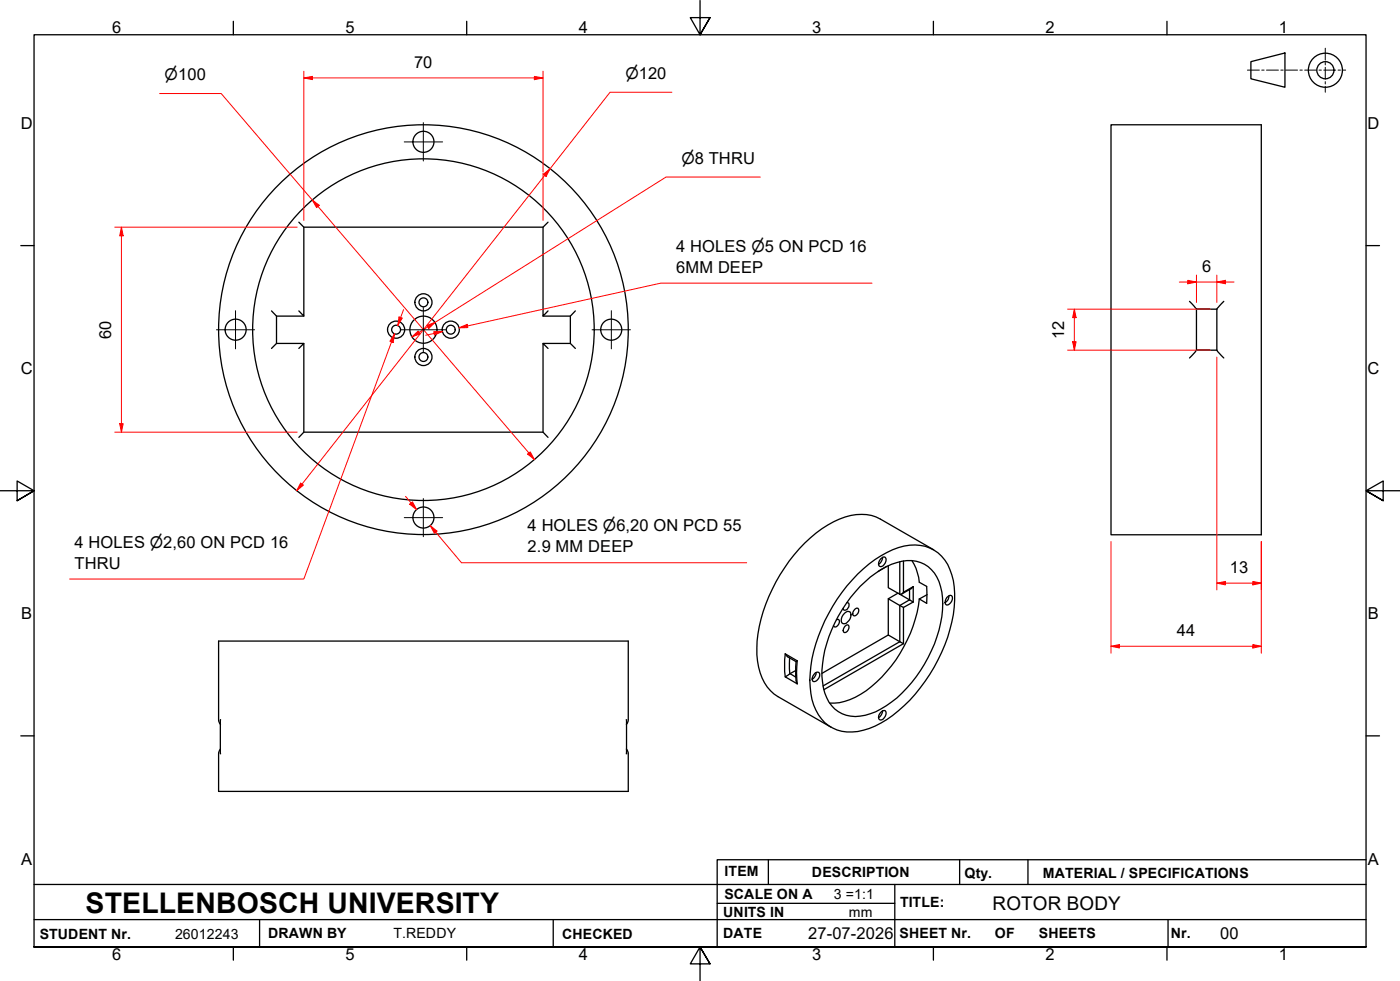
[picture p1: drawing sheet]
<svg xmlns="http://www.w3.org/2000/svg" width="410mm" height="287mm" viewBox="0 0 410 287" stroke-linecap="round" stroke-linejoin="round" font-family="sans-serif">
<!-- layer: Visible Edges(ISO) -->
<g fill="none" stroke="#000" stroke-width=".38">
<path d="M325.3 36.5h44v120h-44zM87.5 65l1.5 1.5h70M89 66.5v26l-1.5-1.5M160.5 65l-1.5 1.5v26l1.5-1.5M79.5 91l1.5 1.5h8M81 92.5v8l-1.5 1.5M159 92.5h8M168.5 91l-1.5 1.5v8M348.3 88.2l2 2.3M350.3 90.5v12M350.3 90.5h6M356.3 90.5v12"/>
<path d="M358.3 88.2l-2 2.3M81 100.5h8l-1.5 1.5M89 100.5v26l-1.5 1.5M159 100.5h8l1.5 1.5M160.5 102l-1.5-1.5v26M350.3 102.5l-2 2.3M350.3 102.5h6M356.3 102.5l2 2.3M89 126.5h70l1.5 1.5M247.3 179.5a1.04 1.04 0 0 1 1.5-.4 1.04 1.04 0 0 1 .3 1.4l-.5 1.1a1.46 1.46 0 0 1-2 .8 2.39 2.39 0 0 1 .7-2.9zM248 176.4h.2a1.29 1.29 0 0 1 .2 1.5 1.29 1.29 0 0 1-1.3 .7l-.2-.5M250.3 178.4l.6-.4 .3 .1a1.43 1.43 0 0 1-1.3 2.1 1.25 1.25 0 0 1 .4-1.8z"/>
<path d="M251.1 168a30 30 0 0 1 13.6-8.2 11.3 11.3 0 0 1 14 8.5 32.9 32.9 0 0 1-2 20.4 47 47 0 0 1-18.8 23 15.8 15.8 0 0 1-12.8 2 12.4 12.4 0 0 1-7.7-10.7 37.3 37.3 0 0 1 4.1-21.2l1.1-2.2a48.6 48.6 0 0 1 8.5-11.6zM251.8 171.7a23.5 23.5 0 0 1 13.8-7.6 9.3 9.3 0 0 1 9.8 7.6 28.4 28.4 0 0 1-2.7 18.8 36.6 36.6 0 0 1-16.3 17.9 11.2 11.2 0 0 1-11-.1 12.5 12.5 0 0 1-4.7-10.3 39.2 39.2 0 0 1 11.1-26.3zM257.8 163.7a.91 .91 0 0 1 1.6-.2 1.84 1.84 0 0 1-1.9 2.2 1.55 1.55 0 0 1 .3-2zM258.4 163.1l-.5 1.4-.7 .7M259.6 165.8l-2.5 1.5M260.1 165.6v6.4l3.4 1.9M263 173.6l-2.9 1.7M263.5 173.9l3.9 2.3M264.5 173.4l-.5 .5h-.5M264.5 177.8l-4.4-2.5v10.6M267 164.1a13.3 13.3 0 0 1 2.2 6.3l2.1 1.3v4.9l-2.1-1.3M267.4 171.7l-.6 .6-2.8 1.6"/>
<path d="M269.2 175.3a39.6 39.6 0 0 1-17.2 27.9 15.8 15.8 0 0 1-9 2.6M271.5 174.1l-2.3 1.2M273.4 160.9l-15.6-8.9a14.2 14.2 0 0 0-13.7 .7 43.8 43.8 0 0 0-19 21.9 35 35 0 0 0-3 20.7 12.9 12.9 0 0 0 5.7 8.6l15.5 9M277.2 174.9a.95 .95 0 0 1 1.6-.3 2.1 2.1 0 0 1-1.6 2.5l-.2-.1a1.61 1.61 0 0 1 .2-2.1zM277.9 174.4a2.32 2.32 0 0 1-1.2 2M229.9 191.4l.8 .9 2.4 1.4M233 196.3l-3.1 1.8M233.1 193.7l-.1 2.8a6.2 6.2 0 0 0 .4 3.7M233.4 193.4l-.3 .3M238.7 197a.75 .75 0 0 1 .8-.2 .75 .75 0 0 1 .5 .7 1.95 1.95 0 0 1-1.9 2 1.94 1.94 0 0 1 .6-2.5zM239 196.9l-.5 1.3-.7 .6M244.9 181.4l.6-.1a1.44 1.44 0 0 1-1.1 2.2l-.4-.4"/>
<path d="M247.4 183.3l.4-.3h.5a1.43 1.43 0 0 1-1.2 2.1 1.23 1.23 0 0 1 .3-1.8zM264.5 188.4l-4.4-2.5-19.4 11.2M64.6 212.1l-.4-.7-.2-.8v-22.9h120v23l-.6 1.4M64.6 219.3l-.6 1.3M64.6 210.6v10.1M183.4 210.6v10.1M183.4 219.3l.6 1.3M257.8 208.6a.95 .95 0 0 1 1.6-.2 1.84 1.84 0 0 1-1.9 2.2 1.48 1.48 0 0 1 .3-2zM258.4 208l-.5 1.4-.7 .7M64 220.7v11h120v-11"/>
<circle cx="124" cy="41.5" r="3.1"/>
<circle cx="69" cy="96.5" r="3.1"/>
<circle cx="116" cy="96.5" r="1.3"/>
<circle cx="116" cy="96.5" r="2.51"/>
<circle cx="124" cy="96.5" r="50"/>
<circle cx="124" cy="96.5" r="4"/>
<circle cx="124" cy="88.5" r="1.3"/>
<circle cx="124" cy="88.5" r="2.51"/>
<circle cx="124" cy="96.5" r="60"/>
<circle cx="132" cy="96.5" r="1.3"/>
<circle cx="132" cy="96.5" r="2.51"/>
<circle cx="179" cy="96.5" r="3.1"/>
<circle cx="124" cy="104.5" r="1.3"/>
<circle cx="124" cy="104.5" r="2.51"/>
<circle cx="124" cy="151.5" r="3.1"/>
</g>
<!-- layer: Visible Tangent Edges(ISO) -->
<path d="M263.5 164.4v9.5M264.5 164.2v9.2l2.9-1.7v4.5l-2.9 1.6v10.6l-23.3 13.5M266.3 172.5v3.1l-2.8 1.6v10.6l-22.5 13M229.9 191.4l3.5 2-.2 3.5 .2 3.3-3.5-2.1-.2-1.6zM231.2 192.6l.1 4.6M231.3 197.2l1.7 1" fill="none" stroke="#000" stroke-width=".38"/>
<!-- layer: Border_0 -->
<g fill="none" stroke="#000" stroke-width=".38">
<path d="M68.3 6.2v4M136.7 6.2v4M205 .1v10.1l-2.9-5h5.8l-2.9 5 2.9-5M273.3 6.2v4M341.7 6.2v4M6.1 71.9h3.9M400 71.9h3.9M0 143.7h10l-5-2.9v5.8l5-2.9-5 2.9M410 143.7h-10l5-2.9v5.8l-5-2.9 5 2.9M6.1 215.4h3.9M400 215.4h3.9M10 277.2v-267h390v267h-390h390"/>
<path d="M68.3 277.2v3.9M136.7 277.2v3.9M273.3 277.2v3.9M341.7 277.2v3.9M207.9 282.1l-2.9-4.9 2.9 4.9h-5.8l2.9-4.9v10"/>
</g>
<!-- layer: Sketch Geometry(ISO) -->
<path d="M10 258.9h390M225 251.7v7.2M262 258.9v18.3M281 251.7v7.2M301 251.7v7.2M400 251.7h-190v25.5M10 277.2h390M10 269.2h390M76 269.2v8M162 269.2v8M210 264.4h52M342 269.2v8" fill="none" stroke="#000" stroke-width=".38"/>
<!-- layer: Dimensions(ISO) -->
<path d="M161.1 49.4l-1.6 1.9" fill="none" stroke="#f00" stroke-width=".29"/>
<path d="M159.1 51l2-1.6-1.2 2.2z" fill="#f00"/>
<path d="M159.1 51l2-1.6-1.2 2.2zM88.5 141.7l-1.6 2" fill="none" stroke="#f00" stroke-width=".29"/>
<path d="M88 141.4l.8 .6-1.9 1.7z" fill="#f00"/>
<path d="M196.7 27h-18.1l-17.5 22.4M91.4 58.6l1.7 1.8M159.5 51.3l-71 90.4M88 141.4l.8 .6-1.9 1.7z" fill="none" stroke="#f00" stroke-width=".29"/>
<path d="M91.4 58.6l2.1 1.5-.8 .7z" fill="#f00"/>
<path d="M91.4 58.6l2.1 1.5-.8 .7zM154.9 132.6l1.6 1.9" fill="none" stroke="#f00" stroke-width=".29"/>
<path d="M154.5 132.9l.8-.6 1.2 2.2z" fill="#f00"/>
<path d="M46.7 27.4h18.1l26.6 31.2M93.1 60.4l61.8 72.2M154.5 132.9l.8-.6 1.2 2.2zM126 153.9l1.6 1.9" fill="none" stroke="#f00" stroke-width=".29"/>
<path d="M126 153.9l2 1.6-.8 .6z" fill="#f00"/>
<path d="M120.4 147.3l1.6 1.9M126 153.9l2 1.6-.8 .6z" fill="none" stroke="#f00" stroke-width=".29"/>
<path d="M120 147.6l.8-.7 1.2 2.3z" fill="#f00"/>
<path d="M118.7 145.3l1.7 2M120 147.6l.8-.7 1.2 2.3zM126 153.9l9.1 10.8h83.5M325.3 189.2h2.5" fill="none" stroke="#f00" stroke-width=".29"/>
<path d="M325.3 189.2l2.5-.5v1z" fill="#f00"/>
<path d="M325.3 189.2l2.5-.5v1zM366.8 189.2h2.5" fill="none" stroke="#f00" stroke-width=".29"/>
<path d="M366.8 188.7l2.5 .5-2.5 .5z" fill="#f00"/>
<path d="M314.6 90.5v2.5M325.3 158.5v32.7M369.3 158.5v32.7M327.8 189.2h39M366.8 188.7l2.5 .5-2.5 .5z" fill="none" stroke="#f00" stroke-width=".29"/>
<path d="M314.6 90.5l.5 2.5h-1z" fill="#f00"/>
<path d="M314.6 90.5l.5 2.5h-1zM314.6 100v2.5" fill="none" stroke="#f00" stroke-width=".29"/>
<path d="M314.1 100h1l-.5 2.5z" fill="#f00"/>
<path d="M312.6 90.5h41.7M314.6 93v7M347.8 82.6h2.5M312.6 102.5h41.7M314.1 100h1l-.5 2.5z" fill="none" stroke="#f00" stroke-width=".29"/>
<path d="M347.8 82.1l2.5 .5-2.5 .5z" fill="#f00"/>
<path d="M347.8 82.1l2.5 .5-2.5 .5zM356.3 82.6h2.5" fill="none" stroke="#f00" stroke-width=".29"/>
<path d="M356.3 82.6l2.5-.5v1z" fill="#f00"/>
<path d="M345.3 82.6h2.5M350.3 82.6h6M350.3 80.5v8M356.3 82.6l2.5-.5v1zM356.3 80.5v8M358.8 82.6h2.5M356.3 170.7h2.5" fill="none" stroke="#f00" stroke-width=".29"/>
<path d="M356.3 170.7l2.5-.5v1z" fill="#f00"/>
<path d="M356.3 170.7l2.5-.5v1zM366.8 170.7h2.5" fill="none" stroke="#f00" stroke-width=".29"/>
<path d="M366.8 170.2l2.5 .5-2.5 .5z" fill="#f00"/>
<path d="M127.4 94.4l-2.2 1.3M356.3 104.5v68.2M369.3 158.5v14.2M358.8 170.7h8M366.8 170.2l2.5 .5-2.5 .5z" fill="none" stroke="#f00" stroke-width=".29"/>
<path d="M125 95.3l2.4-.9-1.9 1.8z" fill="#f00"/>
<path d="M122.7 97.3l-2.1 1.3M125 95.3l2.4-.9-1.9 1.8z" fill="none" stroke="#f00" stroke-width=".29"/>
<path d="M120.6 98.6l1.8-1.7 .6 .8z" fill="#f00"/>
<path d="M222.6 51.8h-27.6l-67.6 42.6M120.6 98.6l1.8-1.7 .6 .8zM125.2 95.7l-2.5 1.6M136.8 95.5l-2.4 .5" fill="none" stroke="#f00" stroke-width=".29"/>
<path d="M134.4 96l2.4-1.1 .2 1z" fill="#f00"/>
<path d="M129.5 97l-2.4 .6M134.4 96l2.4-1.1 .2 1z" fill="none" stroke="#f00" stroke-width=".29"/>
<path d="M127 97.1l2.5-.1-2.3 1.1z" fill="#f00"/>
<path d="M115.5 97.7l-.8 2.4M127 97.1l2.5-.1-2.3 1.1zM127.1 97.6l-2.4 .5M255.3 82.9h-61.8l-59.1 13.1" fill="none" stroke="#f00" stroke-width=".29"/>
<path d="M115.5 97.7l-.4 2.6-.9-.4z" fill="#f00"/>
<path d="M115.5 97.7l-.4 2.6-.9-.4zM117.3 93l-.8 2.3" fill="none" stroke="#f00" stroke-width=".29"/>
<path d="M116.8 92.8l1 .3-1.3 2.2z" fill="#f00"/>
<path d="M35.6 66.5v2.5M115.5 97.7l-26.5 71.8h-68.6M116.8 92.8l1 .3-1.3 2.2zM118.2 90.6l-.9 2.4" fill="none" stroke="#f00" stroke-width=".29"/>
<path d="M35.6 66.5l.5 2.5h-1z" fill="#f00"/>
<path d="M35.6 66.5l.5 2.5h-1zM35.6 124v2.5" fill="none" stroke="#f00" stroke-width=".29"/>
<path d="M35.1 124h1l-.5 2.5z" fill="#f00"/>
<path d="M89 22.8h2.5M33.6 66.5h53.4M35.6 69v55M33.6 126.5h53.4M35.1 124h1l-.5 2.5z" fill="none" stroke="#f00" stroke-width=".29"/>
<!-- layer: Center Mark(ISO) -->
<path d="M124 35.9v11.2M118.4 41.5h11.2M63.4 96.5h11.1M69 90.9v11.2M117.5 96.5h13M124 90v13M173.4 96.5h11.2M179 90.9v11.2M118.4 151.5h11.2M124 145.9v11.2" fill="none" stroke="#000" stroke-width=".29"/>
<!-- layer: Dimensions(ISO) -->
<path d="M89 22.8l2.5-.4v.9z" fill="#f00"/>
<path d="M89 22.8l2.5-.4v.9zM156.5 22.8h2.5" fill="none" stroke="#f00" stroke-width=".29"/>
<path d="M156.5 22.4l2.5 .4-2.5 .5z" fill="#f00"/>
<path d="M89 20.8v43.7M91.5 22.8h65M156.5 22.4l2.5 .4-2.5 .5zM159 20.8v29.6M159 50.8v13.7" fill="none" stroke="#f00" stroke-width=".29"/>
<!-- layer: Sketch Geometry(ISO) -->
<g fill="none" stroke="#000" stroke-width=".29">
<path d="M388 14.1v3.5M388 18.3v.7M388 19.7v3.5M365.3 20.5h3.4M369.4 20.5h.7M370.8 20.5h3.5M375 20.5h.7M376.4 20.5h3.5M380.6 20.5h.7M382 20.5h3.5M386.2 20.5h.7M387.6 20.5h3.5"/>
<path d="M388 23.9v.7M388 25.3v1.7M391.8 20.5h.7M393.2 20.5h.8"/>
</g>
<g fill="none" stroke="#000" stroke-width=".38">
<path d="M366.3 18l9.9-2.5v10l-9.9-2.4z"/>
<circle cx="388.1" cy="20.6" r="5"/>
<circle cx="388.1" cy="20.6" r="2.51"/>
</g>
<text font-size="8.3" x="25.1" y="267.2">STELLENBOSCH UNIVERSITY</text>
<text font-size="5.5" x="290.6" y="266.3">ROTOR BODY</text>
<g font-size="4.8">
<text x="32.8" y="9.7">6</text>
<text x="101.2" y="9.7">5</text>
<text x="169.5" y="9.7">4</text>
<text x="237.8" y="9.7">3</text>
<text x="306.1" y="9.7">2</text>
<text x="374.5" y="9.7">1</text>
<text x="121.3" y="19.8">70</text>
<text x="6.1" y="37.8">D</text>
<text x="400.4" y="37.8">D</text>
<text x="198" y="73.7">4 HOLES ⌀5 ON PCD 16</text>
<text x="198" y="79.8">6MM DEEP</text>
<text x="352" y="79.5">6</text>
<text x="32.5" y="99.3" transform="rotate(-90 32.5 99.3)">60</text>
<text x="311.6" y="99.3" transform="rotate(-90 311.6 99.3)">12</text>
<text x="6.1" y="109.6">C</text>
<text x="400.4" y="109.6">C</text>
<text x="154.5" y="155.5">4 HOLES ⌀6,20 ON PCD 55</text>
<text x="21.8" y="160.3">4 HOLES ⌀2,60 ON PCD 16</text>
<text x="154.5" y="161.7">2.9 MM DEEP</text>
<text x="21.8" y="166.4">THRU</text>
<text x="360.1" y="167.7">13</text>
<text x="6.2" y="181.3">B</text>
<text x="400.5" y="181.3">B</text>
<text x="344.6" y="186.2">44</text>
<text x="6.2" y="253.1">A</text>
<text x="400.5" y="253.1">A</text>
<text x="236.6" y="275">27-07-2026</text>
<text x="357.3" y="275">00</text>
<text x="32.8" y="281.1">6</text>
<text x="101.2" y="281.1">5</text>
<text x="169.5" y="281.1">4</text>
<text x="237.8" y="281.1">3</text>
<text x="306.1" y="281.1">2</text>
<text x="374.5" y="281.1">1</text>
</g>
<g font-size="4.6">
<text x="48.2" y="23.5">⌀100</text>
<text x="183.1" y="23.1">⌀120</text>
<text x="199.5" y="48">⌀8 THRU</text>
</g>
<g font-size="4.1">
<text x="212.2" y="256.5">ITEM</text>
<text x="237.7" y="256.7">DESCRIPTION</text>
<text x="282.4" y="256.9">Qty.</text>
<text x="305.4" y="256.9">MATERIAL / SPECIFICATIONS</text>
<text x="212.1" y="263">SCALE ON A</text>
<text x="244.2" y="263.2">3 =1:1</text>
<text x="211.8" y="268.4">UNITS IN</text>
<text x="248.5" y="268.4">mm</text>
<text x="263.5" y="265.6">TITLE:</text>
<text x="11.6" y="274.8">STUDENT Nr.</text>
<text x="51.2" y="275">26012243</text>
<text x="78.5" y="274.6">DRAWN BY</text>
<text x="115.2" y="274.7">T.REDDY</text>
<text x="164.6" y="274.8">CHECKED</text>
<text x="211.8" y="274.6">DATE</text>
<text x="263.4" y="274.6">SHEET Nr.</text>
<text x="291.3" y="274.6">OF</text>
<text x="304.2" y="274.6">SHEETS</text>
<text x="342.8" y="274.5">Nr.</text>
</g>
</svg>
